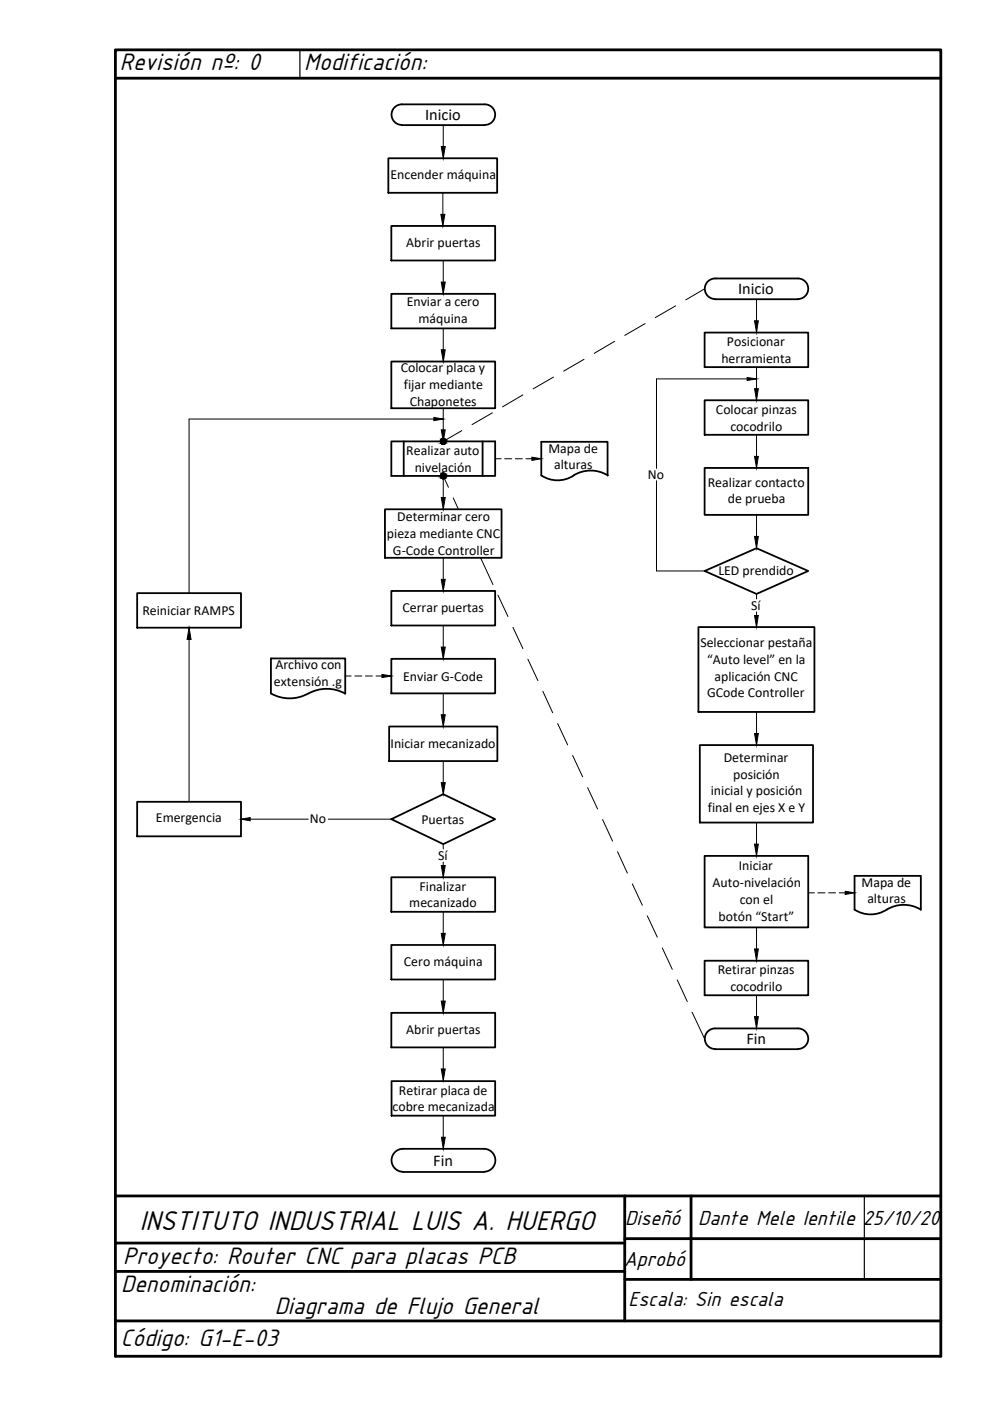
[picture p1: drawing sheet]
<svg xmlns="http://www.w3.org/2000/svg" width="210mm" height="297mm" viewBox="0 0 210 297" stroke-linecap="round" stroke-linejoin="round" font-family="sans-serif">
<!-- layer: 0 -->
<path d="M24.5 253.6h175M132.5 253.6v26.5M146.5 253.6v17.7M24.5 269.6h108M24.5 263.6h108M132.5 271.3h67M132.5 262.6h67M24.5 287.6v-277h175v277M24.5 280.1h175" fill="none" stroke="#000" stroke-width=".59"/>
<!-- layer: DIBUJO -->
<path d="M24.5 16.6h175M24.5 287.6h175" fill="none" stroke="#000" stroke-width=".59"/>
<!-- layer: 0 -->
<g fill="none" stroke="#000" stroke-width=".25">
<path d="M63.6 10.6v6M183.3 253.6v17.7"/>
<circle cx="94" cy="93.6" r=".61"/>
<circle cx="94" cy="100.9" r=".61"/>
</g>
<!-- layer: DIAGRAMA_DE_FLUJO -->
<g fill="none" stroke="#000" stroke-width=".38">
<path d="M82.3 33.6h23.1v7.3h-23.1zM102.8 22.1h-17.6a2.18 2.18 0 0 0-2.2 2.2 2.18 2.18 0 0 0 2.2 2.2h17.6M102.8 22.1a2.18 2.18 0 0 1 2.2 2.2 2.18 2.18 0 0 1-2.2 2.2M83 47.9h22v7.3h-22zM169.2 59h-17.6a2.18 2.18 0 0 0-2.2 2.2 2.18 2.18 0 0 0 2.2 2.2M169.2 59a2.18 2.18 0 0 1 2.2 2.2 2.18 2.18 0 0 1-2.2 2.2M83 62.3h22v7.3h-22zM83 76.7h22v9.9h-22zM149.4 70.5h22v7.3h-22zM151.6 63.4h17.6M83 93.6h22v7.3h-22zM85.6 93.6v7.3"/>
<path d="M102.3 93.6v7.3M149.4 84.9h22v7.3h-22zM149.4 99.2h22v10h-22zM81.6 108h24.7v10.3h-24.7zM114.8 100.8v-7.1h14v7.1M114.8 100.8a6.2 6.2 0 0 0 6.8 0M121.6 100.8a6.9 6.9 0 0 1 7.3 0M29.1 125.8h22v7.3h-22zM83 125.3h22v7.3h-22zM83 139.7h22v7.3h-22zM148.1 133h24.6v17.9h-24.6zM149.4 121.1l11-4.9 11 4.9-11 4.8z"/>
<path d="M65.3 147a8.1 8.1 0 0 1-7.9 .1v-7.5h15.8v7.5M65.4 147.1a8 8 0 0 1 7.8 0M82.5 154h23v7.4h-23zM148.4 158h24v16.4h-24zM29.1 170h22v7.3h-22zM83 173.7l11-5.3 11 5.3-11 5.3zM83 186h22v7.3h-22zM149.4 181.5h22v15.1h-22zM188 192.9a6.9 6.9 0 0 1 7.3 0M188 192.8a6.2 6.2 0 0 1-6.8 .1v-7.2h14v7.2M83 200.3h22v7.4h-22zM83 214.7h22v7.4h-22z"/>
<path d="M149.4 203.7h22v7.3h-22zM169.2 218h-17.6a2.18 2.18 0 0 0-2.2 2.2 2.18 2.18 0 0 0 2.2 2.2M169.2 218a2.18 2.18 0 0 1 2.2 2.2 2.18 2.18 0 0 1-2.2 2.2M83 229.2h22v7.3h-22zM151.6 222.4h17.6M85.4 248.5h17.2M102.6 243.6h-17.2a2.43 2.43 0 0 0-2.4 2.4 2.43 2.43 0 0 0 2.4 2.4M102.6 243.6a2.43 2.43 0 0 1 2.4 2.4 2.43 2.43 0 0 1-2.4 2.4"/>
</g>
<!-- layer: 0 -->
<g fill="#000" stroke="#000" stroke-width=".21">
<path d="M93.6 31.1h.8l-.4 2.5zM93.6 59.8h.8l-.4 2.5zM93.6 74.2h.8l-.4 2.5zM160 68h.8l-.4 2.5zM92 88.5l2 .3-2 .4zM93.9 93h.2zM93.6 91.1h.8l-.4 2.5zM94.4 93.4h.1zM112.8 96.9l2 .4-2 .3zM158.4 80l2 .3-2 .4zM160 82.4h.8l-.4 2.5zM160 96.8h.8l-.4 2.4z"/>
<path d="M93.9 100.3h.2zM93.6 105.5h.8l-.4 2.5zM94.4 100.7h.1zM160 113.7h.8l-.4 2.5zM40.1 133.1l.4 2.5h-.8zM93.6 122.8h.8l-.4 2.5zM93.6 137.2h.8l-.4 2.5zM160 130.5h.8l-.4 2.5zM81 143l2 .3-2 .4zM93.6 151.5h.8l-.4 2.5zM160 155.5h.8l-.4 2.5zM51.1 173.7l1.9-.4v.7z"/>
<path d="M93.6 165.9h.8l-.4 2.5zM160 179h.8l-.4 2.5zM93.6 183.5h.8l-.4 2.5zM93.6 197.9h.8l-.4 2.4zM179.2 189l2 .3-2 .3zM93.6 212.2h.8l-.4 2.5zM160 201.2h.8l-.4 2.5zM160 215.5h.8l-.4 2.5zM93.6 226.6h.8l-.4 2.5zM93.6 241.1h.8l-.4 2.5z"/>
<path d="M93.9 93h.2zM93.8 93h.3z"/>
<path d="M93.8 93h.3zM93.8 93h.3z"/>
<path d="M93.8 93h.4zM93.7 93h.5z"/>
<path d="M93.4 93.5h.7zM93.4 93.5h.8z"/>
<path d="M93.4 93.5h.7zM93.4 93.5l.6 .1z"/>
<path d="M93.8 94.2h.3zM93.8 94.2h.2z"/>
<path d="M93.7 93l.6 .1zM93.7 93l.6 .1z"/>
<path d="M93.7 94.1h.5zM93.7 94.1l.4 .1z"/>
<path d="M93.7 93.1h.6zM93.7 93.1h.6z"/>
<path d="M93.6 93.1h.8zM93.6 93.1h.8z"/>
<path d="M93.4 93.4h.9zM93.4 93.4l.8 .1z"/>
<path d="M93.6 93.1l.8 .1zM93.6 93.1l.8 .1z"/>
<path d="M93.6 94.1h.8zM93.6 94.1h.6z"/>
<path d="M93.6 93.2h.8zM93.5 93.2h.9z"/>
<path d="M93.4 93.4h1zM93.4 93.4h.9z"/>
<path d="M93.5 94h.9zM93.5 94l.9 .1z"/>
<path d="M93.5 93.2l1 .1zM93.5 93.2l1 .1z"/>
<path d="M93.5 93.3h1zM93.5 93.3h1z"/>
<path d="M93.5 93.3h1zM93.5 93.3l.9 .1z"/>
<path d="M93.5 93.9h1zM93.5 93.9l.9 .1z"/>
<path d="M94.4 93.4h.1zM94.3 93.4h.2z"/>
<path d="M94.3 93.4l.3 .1zM94.2 93.5h.4z"/>
<path d="M93.4 93.8l1.1 .1v-.1zM93.4 93.8l1.1 .1h-1z"/>
<path d="M94.2 93.5h.4zM94.1 93.5h.5z"/>
<path d="M94.1 93.5l.5 .1zM94 93.6h.6z"/>
<path d="M93.4 93.6l1.2 .1v-.1zM93.4 93.6l1.2 .1h-1.2z"/>
<path d="M93.4 93.7h1.2zM93.4 93.7l1.1 .1z"/>
<path d="M93.9 100.3l.2 .1zM93.8 100.4h.3z"/>
<path d="M93.8 100.4h.3zM93.8 100.4h.3z"/>
<path d="M93.8 100.4h.4zM93.7 100.4h.5z"/>
<path d="M93.4 100.8h.7zM93.4 100.8h.8z"/>
<path d="M93.4 100.8h.7zM93.4 100.8l.6 .1z"/>
<path d="M93.8 101.5h.3zM93.8 101.5h.2z"/>
<path d="M93.7 100.4h.6zM93.7 100.4h.6z"/>
<path d="M93.7 101.5h.5zM93.7 101.5h.4z"/>
<path d="M93.7 100.4h.6zM93.7 100.4h.6z"/>
<path d="M93.6 100.4h.8zM93.6 100.4h.8z"/>
<path d="M93.4 100.7h.9zM93.4 100.7l.8 .1z"/>
<path d="M93.6 100.4l.8 .1zM93.6 100.4l.8 .1z"/>
<path d="M93.6 101.4h.8zM93.6 101.4l.6 .1z"/>
<path d="M93.6 100.5h.8zM93.5 100.5h.9z"/>
<path d="M93.4 100.7h1zM93.4 100.7h.9z"/>
<path d="M93.5 101.3h.9zM93.5 101.3l.9 .1z"/>
<path d="M93.5 100.5l1 .1zM93.5 100.5l1 .1z"/>
<path d="M93.5 100.6l1 .1zM93.5 100.6l1 .1z"/>
<path d="M93.5 100.7h1zM93.5 100.7h.9z"/>
<path d="M93.5 101.2h1zM93.5 101.2l.9 .1z"/>
<path d="M94.4 100.7h.1zM94.3 100.7h.2z"/>
<path d="M94.3 100.7l.3 .1zM94.2 100.8h.4z"/>
<path d="M93.4 101.1l1.1 .1v-.1zM93.4 101.1l1.1 .1h-1z"/>
<path d="M94.2 100.8h.4zM94.1 100.8h.5z"/>
<path d="M94.1 100.8l.5 .1zM94 100.9h.6z"/>
<path d="M93.4 100.9l1.2 .1v-.1zM93.4 100.9l1.2 .1h-1.2z"/>
<path d="M93.4 101h1.2zM93.4 101l1.1 .1z"/>
</g>
<g fill="none" stroke="#000" stroke-width=".21">
<path d="M94 26.5v4.6M93.9 40.9v4.6M94 55.2v4.6M94 69.6v4.6M117.3 80l-4.3 2.5M123.8 76.2l-4.3 2.5M130.3 72.4l-4.3 2.5M136.8 68.6l-4.3 2.5M143.3 64.8l-4.4 2.5M149.4 61.2l-4 2.4M160.4 63.4v4.6M160.4 77.8v4.6"/>
<path d="M94 86.6v4.5M94 88.8h-53.9v37M97.9 91.3l-3.9 2.3M104.4 87.5l-4.3 2.5M110.9 83.7l-4.3 2.6M158.4 80.3h-19.2v19M160.4 92.2v4.6M94 118.3v4.5M95.1 103.3l-1.1-2.4v4.6M96.1 105.6l1.1 2.4M101.9 118.3l2.6 5.6M139.2 101.9v19.2h10.2"/>
<path d="M160.4 109.2v4.5M40.1 135.6v34.4M94 132.6v4.6M105.6 126.2l2.1 4.5M108.8 133l2.1 4.5M111.9 139.8l2.1 4.5M160.4 125.9v1.1M160.4 129.7v.8M115.1 146.6l2.1 4.5M118.2 153.4l2.2 4.5M160.4 150.9v4.6M51.1 173.7h14.3"/>
<path d="M69.6 173.7h13.4M94 161.4v4.5M94 179v1M121.4 160.2l2.1 4.5M124.6 167l2.1 4.5M127.8 173.8l2.1 4.5M160.4 174.4v4.6M94 182.8v.7M94 193.3v4.6M130.9 180.6l2.1 4.5M134.1 187.4l2.1 4.5M137.2 194.2l2.2 4.5"/>
<path d="M160.4 196.6v4.6M94 207.7v4.5M140.4 201l2.1 4.5M143.6 207.8l2.1 4.5M146.7 214.6l2.7 5.6M160.4 211v4.5M94 222.1v4.5M94 236.5v4.6"/>
</g>
<!-- layer: CONECTOR -->
<path d="M93.5 45.5h.8l-.4 2.4z" fill="#000" stroke="#000" stroke-width=".21"/>
<g fill="none" stroke="#000" stroke-width=".21">
<path d="M105 97.3h1.3M107 97.3h1.5M109.3 97.3h1.4M111.5 97.3h1.3M73.2 143.3h1.3M75.2 143.3h1.5M77.5 143.3h1.5M79.7 143.3h1.3M94 147v4.5M171.4 189.3h1.3M173.4 189.3h1.5M175.7 189.3h1.5"/>
<path d="M177.9 189.3h1.3"/>
</g>
<text font-size="6.4" x="29.6" y="260.9">INSTITUTO INDUSTRIAL LUIS A. HUERGO</text>
<g font-size="5.6">
<text x="25.4" y="14.8">Revisión nº: 0</text>
<text x="64.5" y="14.8">Modificación:</text>
<text x="26.1" y="267.9">Proyecto: Router CNC para placas PCB</text>
<text x="25.7" y="273.9">Denominación:</text>
<text x="58.3" y="278.5">Diagrama de Flujo General</text>
<text x="25.7" y="285.3">Código: G1-E-03</text>
</g>
<g font-size="4.8">
<text x="132.5" y="259.8">Diseñó</text>
<text x="148" y="259.8">Dante Mele Ientile 25/10/20</text>
<text x="132.3" y="268.5">Aprobó</text>
<text x="133.3" y="277">Escala: Sin escala</text>
</g>
<g font-size="3.5">
<text x="90.1" y="25.4">Inicio</text>
<text x="156.5" y="62.4">Inicio</text>
<text x="158.2" y="221.3">Fin</text>
<text x="91.9" y="247.2">Fin</text>
</g>
<g font-size="2.9">
<text x="82.8" y="38">Encender máquina</text>
<text x="86.1" y="52.3">Abrir puertas</text>
<text x="86.2" y="64.8">Enviar a cero</text>
<text x="88.7" y="68.4">máquina</text>
<text x="153" y="76.9">herramienta</text>
<text x="154.1" y="73.3">Posicionar</text>
<text x="85" y="78.9">Colocar placa y</text>
<text x="85.6" y="82.5">fijar mediante</text>
<text x="86.9" y="86">Chaponetes</text>
<text x="151.8" y="87.7">Colocar pinzas</text>
<text x="116.3" y="96">Mapa de</text>
<text x="154.9" y="91.3">cocodrilo</text>
<text x="86.1" y="96.5">Realizar auto</text>
<text x="87.9" y="100">nivelación</text>
<text x="117.5" y="99.5">alturas</text>
<text x="137.4" y="101.5">No</text>
<text x="150.1" y="103.2">Realizar contacto</text>
<text x="154.3" y="106.8">de prueba</text>
<text x="84.2" y="110.5">Determinar cero</text>
<text x="82" y="114">pieza mediante CNC</text>
<text x="83.3" y="117.6">G-Code Controller</text>
<text x="152.3" y="122">LED prendido</text>
<text x="30.2" y="130.4">Reiniciar RAMPS</text>
<text x="85.3" y="129.7">Cerrar puertas</text>
<text x="159.3" y="129.4">Sí</text>
<text x="148.5" y="137.2">Seleccionar pestaña</text>
<text x="58.4" y="141.9">Archivo con</text>
<text x="149.9" y="140.7">“Auto level” en la</text>
<text x="58.1" y="145.5">extensión .g</text>
<text x="85.5" y="144.3">Enviar G-Code</text>
<text x="149.9" y="147.9">GCode Controller</text>
<text x="151.5" y="144.3">aplicación CNC</text>
<text x="82.8" y="158.7">Iniciar mecanizado</text>
<text x="153.5" y="161.5">Determinar</text>
<text x="155.4" y="165.1">posición</text>
<text x="150.1" y="172.2">final en ejes X e Y</text>
<text x="150.7" y="168.6">inicial y posición</text>
<text x="33.1" y="174.4">Emergencia</text>
<text x="65.7" y="174.5">No</text>
<text x="89.4" y="174.6">Puertas</text>
<text x="92.9" y="182.4">Sí</text>
<text x="156.6" y="184.5">Iniciar</text>
<text x="88.9" y="188.9">Finalizar</text>
<text x="151.1" y="188.1">Auto-nivelación</text>
<text x="156.8" y="191.6">con el</text>
<text x="182.7" y="188">Mapa de</text>
<text x="183.9" y="191.5">alturas</text>
<text x="86.8" y="192.4">mecanizado</text>
<text x="152.4" y="195.2">botón “Start”</text>
<text x="85.6" y="204.8">Cero máquina</text>
<text x="152.2" y="206.5">Retirar pinzas</text>
<text x="154.9" y="210">cocodrilo</text>
<text x="86.1" y="219.1">Abrir puertas</text>
<text x="84.6" y="232.1">Retirar placa de</text>
<text x="83.2" y="235.7">cobre mecanizada</text>
</g>
</svg>
